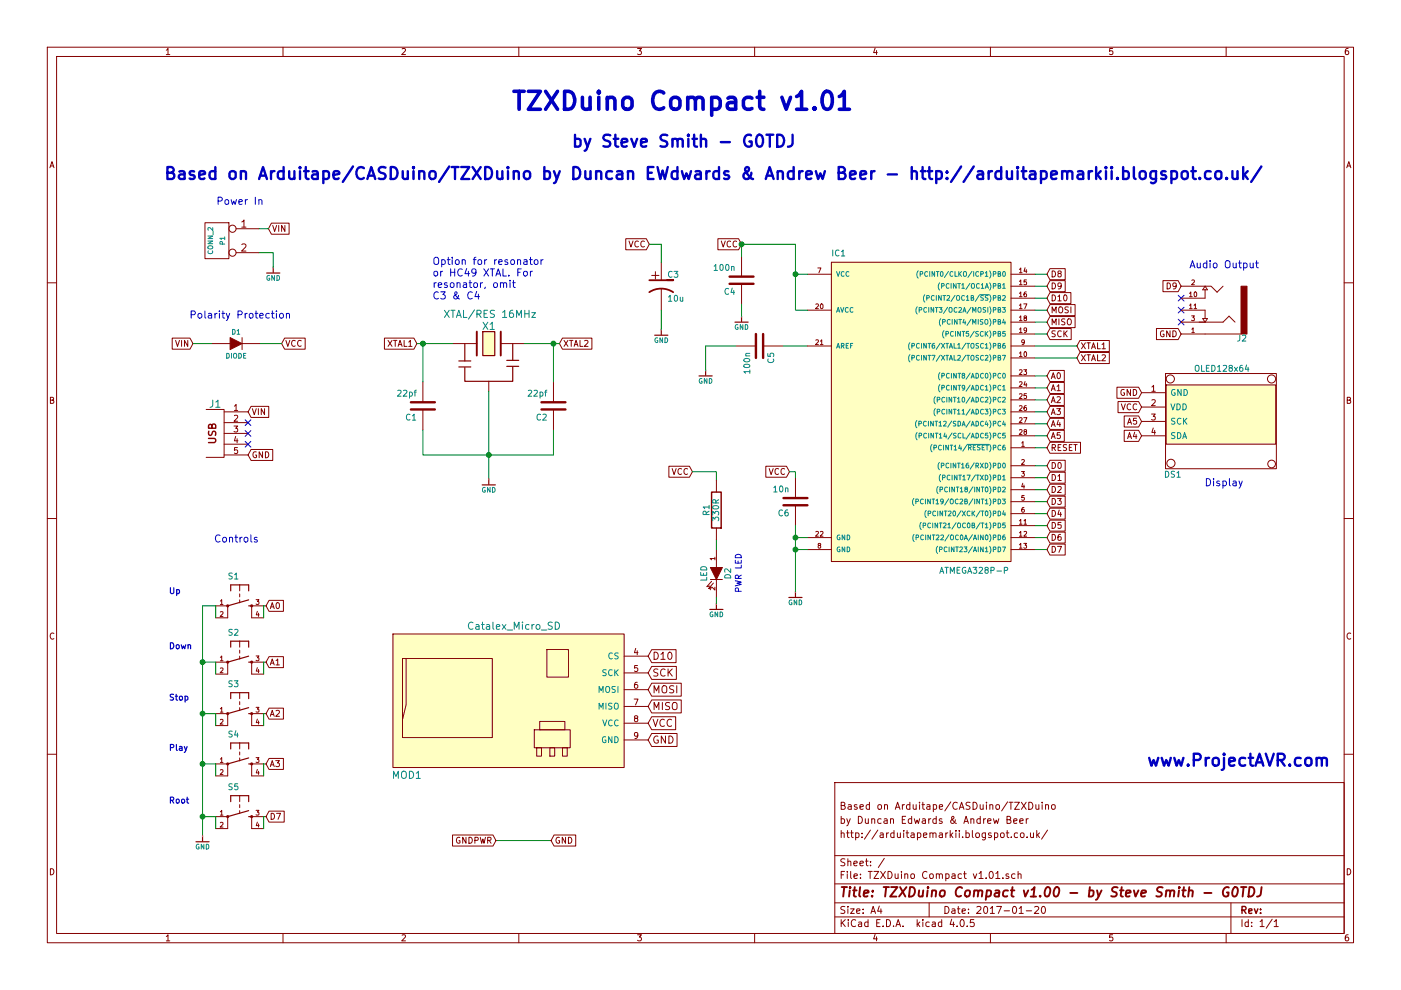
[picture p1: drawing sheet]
EESchema Schematic File Version 2
LIBS:TZXDuino Compact v1.01-rescue
LIBS:TZXDuino Compact v1.00-rescue
LIBS:power
LIBS:device
LIBS:transistors
LIBS:conn
LIBS:linear
LIBS:regul
LIBS:74xx
LIBS:cmos4000
LIBS:adc-dac
LIBS:memory
LIBS:xilinx
LIBS:special
LIBS:microcontrollers
LIBS:dsp
LIBS:microchip
LIBS:analog_switches
LIBS:motorola
LIBS:texas
LIBS:intel
LIBS:audio
LIBS:interface
LIBS:digital-audio
LIBS:philips
LIBS:display
LIBS:cypress
LIBS:siliconi
LIBS:opto
LIBS:atmel
LIBS:contrib
LIBS:valves
LIBS:G0TDJ
LIBS:TZXDuino Compact v1.01-cache
EELAYER 25 0
EELAYER END
$Descr A4 11693 8268
encoding utf-8
Sheet 1 1
Title "TZXDuino Compact v1.00 - by Steve Smith - G0TDJ"
Date "2017-01-20"
Rev ""
Comp ""
Comment1 "http://arduitapemarkii.blogspot.co.uk/"
Comment2 "by Duncan Edwards & Andrew Beer"
Comment3 "Based on Arduitape/CASDuino/TZXDuino"
Comment4 ""
$EndDescr
$Comp
L ATMEGA328P-P IC1
U 1 1
P 7640 3390
F 0 "IC1" H 6940 4640 50  0000 L BNN
F 1 "ATMEGA328P-P" H 7840 1990 50  0000 L BNN
F 2 "G0TDJ:DIP-28_W7.62mm_Socket_LongPads_ZIF" H 7040 2040 50  0001 C CNN
F 3 "" H 7640 3390 60  0001 C CNN
	1    7640 3390
	1    0    0    -1  
$EndComp
$Comp
L C C5
U 1 1
P 6340 2890
F 0 "C5" H 6390 2990 50  0000 L CNN
F 1 "100n" H 6390 2790 50  0000 L CNN
F 2 "Capacitors_THT:C_Disc_D6.0mm_W2.5mm_P5.00mm" H 6340 2890 60  0001 C CNN
F 3 "" H 6340 2890 60  0001 C CNN
	1    6340 2890
	0    1    1    0   
$EndComp
$Comp
L C C4
U 1 1
P 6190 2340
F 0 "C4" H 6240 2440 50  0000 L CNN
F 1 "100n" H 6240 2240 50  0000 L CNN
F 2 "Capacitors_THT:C_Disc_D6.0mm_W2.5mm_P5.00mm" H 6190 2340 60  0001 C CNN
F 3 "" H 6190 2340 60  0001 C CNN
	1    6190 2340
	-1   0    0    1   
$EndComp
Text GLabel 6190 2040 0    50   Input ~ 0
VCC
Text GLabel 8990 2890 2    50   Input ~ 0
XTAL1
Text GLabel 8990 2990 2    50   Input ~ 0
XTAL2
$Comp
L C C6
U 1 1
P 6640 4190
F 0 "C6" H 6690 4290 50  0000 L CNN
F 1 "10n" H 6690 4090 50  0000 L CNN
F 2 "Capacitors_THT:C_Disc_D6.0mm_W2.5mm_P5.00mm" H 6640 4190 60  0001 C CNN
F 3 "" H 6640 4190 60  0001 C CNN
	1    6640 4190
	-1   0    0    1   
$EndComp
Text GLabel 6590 3940 0    50   Input ~ 0
VCC
Text GLabel 8740 2290 2    50   Input ~ 0
D8
Text GLabel 8740 2390 2    50   Input ~ 0
D9
Text GLabel 8740 2490 2    50   Input ~ 0
D10
Text GLabel 8740 2590 2    50   Input ~ 0
MOSI
Text GLabel 8740 2690 2    50   Input ~ 0
MISO
Text GLabel 8740 2790 2    50   Input ~ 0
SCK
Text GLabel 8740 3140 2    50   Input ~ 0
A0
Text GLabel 8740 3240 2    50   Input ~ 0
A1
Text GLabel 8740 3340 2    50   Input ~ 0
A2
Text GLabel 8740 3440 2    50   Input ~ 0
A3
Text GLabel 8740 3540 2    50   Input ~ 0
A4
Text GLabel 8740 3640 2    50   Input ~ 0
A5
Text GLabel 8740 3890 2    50   Input ~ 0
D0
Text GLabel 8740 3990 2    50   Input ~ 0
D1
Text GLabel 8740 4090 2    50   Input ~ 0
D2
Text GLabel 8740 4190 2    50   Input ~ 0
D3
Text GLabel 8740 4290 2    50   Input ~ 0
D4
Text GLabel 8740 4390 2    50   Input ~ 0
D5
Text GLabel 8740 4490 2    50   Input ~ 0
D6
Text GLabel 8740 4590 2    50   Input ~ 0
D7
$Comp
L GND #PWR01
U 1 1
P 6190 2640
F 0 "#PWR01" H 6190 2680 40  0001 C CNN
F 1 "GND" H 6190 2550 40  0000 C CNN
F 2 "" H 6190 2640 60  0001 C CNN
F 3 "" H 6190 2640 60  0001 C CNN
	1    6190 2640
	1    0    0    -1  
$EndComp
$Comp
L GND #PWR02
U 1 1
P 5890 3090
F 0 "#PWR02" H 5890 3130 40  0001 C CNN
F 1 "GND" H 5890 3000 40  0000 C CNN
F 2 "" H 5890 3090 60  0001 C CNN
F 3 "" H 5890 3090 60  0001 C CNN
	1    5890 3090
	1    0    0    -1  
$EndComp
$Comp
L GND #PWR03
U 1 1
P 6640 4940
F 0 "#PWR03" H 6640 4980 40  0001 C CNN
F 1 "GND" H 6640 4850 40  0000 C CNN
F 2 "" H 6640 4940 60  0001 C CNN
F 3 "" H 6640 4940 60  0001 C CNN
	1    6640 4940
	1    0    0    -1  
$EndComp
$Comp
L XTAL/RES X1
U 1 1
P 4080 2870
F 0 "X1" H 4080 3020 60  0000 C CNN
F 1 "XTAL/RES 16MHz" H 4090 3120 60  0000 C CNN
F 2 "G0TDJ:XTAL-RES_HC49-4H_Vertical" H 4080 2870 60  0001 C CNN
F 3 "" H 4080 2870 60  0001 C CNN
	1    4080 2870
	1    0    0    -1  
$EndComp
$Comp
L C C1
U 1 1
P 3530 3390
F 0 "C1" H 3580 3490 50  0000 L CNN
F 1 "22pf" H 3580 3290 50  0000 L CNN
F 2 "Capacitors_THT:C_Disc_D5.0mm_W2.5mm_P2.50mm" H 3530 3390 60  0001 C CNN
F 3 "" H 3530 3390 60  0001 C CNN
	1    3530 3390
	-1   0    0    1   
$EndComp
$Comp
L C C2
U 1 1
P 4620 3390
F 0 "C2" H 4670 3490 50  0000 L CNN
F 1 "22pf" H 4670 3290 50  0000 L CNN
F 2 "Capacitors_THT:C_Disc_D5.0mm_W2.5mm_P2.50mm" H 4620 3390 60  0001 C CNN
F 3 "" H 4620 3390 60  0001 C CNN
	1    4620 3390
	-1   0    0    1   
$EndComp
Text GLabel 4670 2870 2    50   Input ~ 0
XTAL2
Text GLabel 3480 2870 0    50   Input ~ 0
XTAL1
$Comp
L GND #PWR04
U 1 1
P 5520 2750
F 0 "#PWR04" H 5520 2790 40  0001 C CNN
F 1 "GND" H 5520 2660 40  0000 C CNN
F 2 "" H 5520 2750 60  0001 C CNN
F 3 "" H 5520 2750 60  0001 C CNN
	1    5520 2750
	1    0    0    -1  
$EndComp
Text GLabel 5420 2040 0    50   Input ~ 0
VCC
$Comp
L LED D2
U 1 1
P 5980 4790
F 0 "D2" H 5980 4890 50  0000 C CNN
F 1 "LED" H 5980 4690 50  0000 C CNN
F 2 "LEDs:LED_D3.0mm" H 5980 4790 60  0001 C CNN
F 3 "" H 5980 4790 60  0001 C CNN
	1    5980 4790
	0    1    1    0   
$EndComp
$Comp
L R R1
U 1 1
P 5980 4260
F 0 "R1" V 6060 4260 50  0000 C CNN
F 1 "330R" V 5980 4260 50  0000 C CNN
F 2 "Resistors_THT:R_Axial_DIN0309_L9.0mm_D3.2mm_P12.70mm_Horizontal" H 5980 4260 60  0001 C CNN
F 3 "" H 5980 4260 60  0001 C CNN
	1    5980 4260
	-1   0    0    1   
$EndComp
Text GLabel 5780 3940 0    50   Input ~ 0
VCC
$Comp
L GND #PWR05
U 1 1
P 5980 5040
F 0 "#PWR05" H 5980 5080 40  0001 C CNN
F 1 "GND" H 5980 4950 40  0000 C CNN
F 2 "" H 5980 5040 60  0001 C CNN
F 3 "" H 5980 5040 60  0001 C CNN
	1    5980 5040
	1    0    0    -1  
$EndComp
$Comp
L CP1 C3
U 1 1
P 5520 2390
F 0 "C3" H 5570 2490 50  0000 L CNN
F 1 "10u" H 5570 2290 50  0000 L CNN
F 2 "Capacitors_THT:CP_Radial_D6.3mm_P2.50mm" H 5520 2390 60  0001 C CNN
F 3 "" H 5520 2390 60  0001 C CNN
	1    5520 2390
	1    0    0    -1  
$EndComp
Text Notes 6200 4950 1    50   ~ 0
PWR LED
Text GLabel 2350 2870 2    50   Input ~ 0
VCC
Text GLabel 1610 2870 0    50   Input ~ 0
VIN
$Comp
L CONN_2 P1
U 1 1
P 1810 2010
F 0 "P1" V 1760 2010 40  0000 C CNN
F 1 "CONN_2" V 1860 2010 40  0000 C CNN
F 2 "Pin_Headers:Pin_Header_Straight_1x02_Pitch2.54mm" H 1810 2010 60  0001 C CNN
F 3 "" H 1810 2010 60  0001 C CNN
	1    1810 2010
	-1   0    0    -1  
$EndComp
$Comp
L GND #PWR06
U 1 1
P 2280 2230
F 0 "#PWR06" H 2280 2270 40  0001 C CNN
F 1 "GND" H 2280 2140 40  0000 C CNN
F 2 "" H 2280 2230 60  0001 C CNN
F 3 "" H 2280 2230 60  0001 C CNN
	1    2280 2230
	1    0    0    -1  
$EndComp
Text GLabel 2240 1910 2    50   Input ~ 0
VIN
Text Notes 2200 1720 2    60   ~ 0
Power In
Text Notes 3610 2510 0    60   ~ 0
Option for resonator\nor HC49 XTAL. For\nresonator, omit\nC3 & C4
Wire Wire Line
	6640 4390 6640 4940
Wire Wire Line
	6740 4590 6640 4590
Connection ~ 6640 4590
Wire Wire Line
	6740 2290 6640 2290
Wire Wire Line
	6640 2040 6640 2590
Wire Wire Line
	6640 2590 6740 2590
Connection ~ 6640 2290
Wire Wire Line
	6740 2890 6540 2890
Wire Wire Line
	6140 2890 5890 2890
Wire Wire Line
	6190 2540 6190 2640
Wire Wire Line
	6640 2040 6190 2040
Connection ~ 6190 2040
Wire Wire Line
	6190 2040 6190 2140
Wire Wire Line
	8640 3740 8740 3740
Wire Wire Line
	8640 2890 8990 2890
Wire Wire Line
	8640 2990 8990 2990
Connection ~ 6640 4490
Wire Wire Line
	6640 3990 6640 3940
Wire Wire Line
	6640 3940 6590 3940
Wire Wire Line
	8640 2290 8740 2290
Wire Wire Line
	8640 2390 8740 2390
Wire Wire Line
	8640 2490 8740 2490
Wire Wire Line
	8640 3140 8740 3140
Wire Wire Line
	8640 3240 8740 3240
Wire Wire Line
	8640 3340 8740 3340
Wire Wire Line
	8640 3440 8740 3440
Wire Wire Line
	8640 3540 8740 3540
Wire Wire Line
	8640 3640 8740 3640
Wire Wire Line
	8640 3890 8740 3890
Wire Wire Line
	8640 3990 8740 3990
Wire Wire Line
	8640 4090 8740 4090
Wire Wire Line
	8640 4190 8740 4190
Wire Wire Line
	8640 4290 8740 4290
Wire Wire Line
	8640 4390 8740 4390
Wire Wire Line
	8640 4490 8740 4490
Wire Wire Line
	8640 4590 8740 4590
Wire Wire Line
	4380 2870 4670 2870
Wire Wire Line
	4620 2870 4620 3190
Wire Wire Line
	3480 2870 3780 2870
Wire Wire Line
	3530 2870 3530 3190
Wire Wire Line
	3530 3590 3530 3800
Wire Wire Line
	3530 3800 4620 3800
Connection ~ 4080 3800
Wire Wire Line
	4620 3800 4620 3590
Connection ~ 4620 2870
Connection ~ 3530 2870
Wire Wire Line
	5520 2750 5520 2590
Wire Wire Line
	5520 2040 5520 2190
Wire Wire Line
	5420 2040 5520 2040
Wire Wire Line
	5980 4010 5980 3940
Wire Wire Line
	5980 3940 5780 3940
Wire Wire Line
	5980 4510 5980 4590
Wire Wire Line
	5980 4990 5980 5040
Wire Wire Line
	1610 2870 1770 2870
Wire Wire Line
	2170 2870 2350 2870
Wire Wire Line
	2280 2230 2280 2110
Wire Wire Line
	2280 2110 2160 2110
Wire Wire Line
	2160 1910 2240 1910
Wire Wire Line
	8640 2790 8740 2790
Wire Wire Line
	8640 2690 8740 2690
Wire Wire Line
	8640 2590 8740 2590
Wire Wire Line
	5890 2890 5890 3090
Wire Wire Line
	6740 4490 6640 4490
Wire Wire Line
	4080 3270 4080 4000
$Comp
L GND #PWR07
U 1 1
P 4080 4000
F 0 "#PWR07" H 4080 4040 40  0001 C CNN
F 1 "GND" H 4080 3910 40  0000 C CNN
F 2 "" H 4080 4000 60  0001 C CNN
F 3 "" H 4080 4000 60  0001 C CNN
	1    4080 4000
	1    0    0    -1  
$EndComp
Text Notes 7120 930  2    150  ~ 30
TZXDuino Compact v1.01
Text Notes 11100 6410 2    100  ~ 20
www.ProjectAVR.com
Text Notes 6640 1240 2    100  ~ 20
by Steve Smith - G0TDJ
Text Notes 10540 1510 2    100  ~ 20
Based on Arduitape/CASDuino/TZXDuino by Duncan EWdwards & Andrew Beer - http://arduitapemarkii.blogspot.co.uk/
Text Notes 1410 4970 0    50   ~ 10
Up
Text Notes 1410 5430 0    50   ~ 10
Down
Text Notes 1410 5860 0    50   ~ 10
Stop
Text Notes 1410 6280 0    50   ~ 10
Play
Text Notes 1410 6720 0    50   ~ 10
Root
$Comp
L OLED128x64 DS1
U 1 1
P 10180 3480
F 0 "DS1" H 9790 3000 50  0000 C CNN
F 1 "OLED128x64" H 10200 3885 50  0000 C CNN
F 2 "G0TDJ:OLED128x64_I2C" H 10210 3390 50  0001 C CNN
F 3 "" H 10210 3390 50  0001 C CNN
	1    10180 3480
	1    0    0    -1  
$EndComp
Text GLabel 9530 3280 0    50   Input ~ 0
GND
Text GLabel 9530 3400 0    50   Input ~ 0
VCC
Text GLabel 9530 3520 0    50   Input ~ 0
A5
Text GLabel 9530 3640 0    50   Input ~ 0
A4
Text GLabel 5410 6040 2    60   Input ~ 0
VCC
Text GLabel 5410 6180 2    60   Input ~ 0
GND
Text GLabel 5410 5900 2    60   Input ~ 0
MISO
Text GLabel 5410 5760 2    60   Input ~ 0
MOSI
Text GLabel 5410 5620 2    60   Input ~ 0
SCK
Text GLabel 5410 5480 2    60   Input ~ 0
D10
$Comp
L DIODE D1
U 1 1
P 1970 2870
F 0 "D1" H 1970 2970 40  0000 C CNN
F 1 "DIODE" H 1970 2770 40  0000 C CNN
F 2 "G0TDJ:1N4001_Diode_Case_59-10_Axial" H 1970 2870 60  0001 C CNN
F 3 "" H 1970 2870 60  0001 C CNN
	1    1970 2870
	1    0    0    -1  
$EndComp
Text Notes 2430 2670 2    60   ~ 0
Polarity Protection
$Comp
L USB_MINI J1
U 1 1
P 1870 3620
F 0 "J1" H 1795 3870 60  0000 C CNN
F 1 "USB_MINI" H 1920 3320 60  0001 C CNN
F 2 "G0TDJ:USB-MINI-B-SMD" H 1870 3620 60  0001 C CNN
F 3 "" H 1795 3870 60  0001 C CNN
F 4 "VCC" H 2190 3795 50  0001 C CNN "VCC"
F 5 "D-" H 2170 3705 50  0001 C CNN "Data+"
F 6 "D+" H 2170 3620 50  0001 C CNN "Data-"
F 7 "ID" H 2150 3530 50  0001 C CNN "ID"
F 8 "GND" H 2185 3435 50  0001 C CNN "Ground"
	1    1870 3620
	1    0    0    -1  
$EndComp
Text GLabel 2070 3440 2    50   Input ~ 0
VIN
Text GLabel 2070 3800 2    50   Input ~ 0
GND
NoConn ~ 2070 3530
NoConn ~ 2070 3620
NoConn ~ 2070 3710
$Comp
L TAC_SWITCH S1
U 1 1
P 2000 5060
F 0 "S1" H 1900 5310 50  0000 L CNN
F 1 "TAC_SWITCH" H 1775 4900 50  0001 L CNN
F 2 "G0TDJ:TACTILE-PTH" H 2000 5060 60  0001 C CNN
F 3 "" H 2000 5060 50  0001 L CNN
	1    2000 5060
	1    0    0    -1  
$EndComp
$Comp
L TAC_SWITCH S2
U 1 1
P 2000 5530
F 0 "S2" H 1900 5780 50  0000 L CNN
F 1 "TAC_SWITCH" H 1775 5370 50  0001 L CNN
F 2 "G0TDJ:TACTILE-PTH" H 2000 5530 60  0001 C CNN
F 3 "" H 2000 5530 50  0001 L CNN
	1    2000 5530
	1    0    0    -1  
$EndComp
$Comp
L TAC_SWITCH S3
U 1 1
P 2000 5960
F 0 "S3" H 1900 6210 50  0000 L CNN
F 1 "TAC_SWITCH" H 1775 5800 50  0001 L CNN
F 2 "G0TDJ:TACTILE-PTH" H 2000 5960 60  0001 C CNN
F 3 "" H 2000 5960 50  0001 L CNN
	1    2000 5960
	1    0    0    -1  
$EndComp
$Comp
L TAC_SWITCH S4
U 1 1
P 2000 6380
F 0 "S4" H 1900 6630 50  0000 L CNN
F 1 "TAC_SWITCH" H 1775 6220 50  0001 L CNN
F 2 "G0TDJ:TACTILE-PTH" H 2000 6380 60  0001 C CNN
F 3 "" H 2000 6380 50  0001 L CNN
	1    2000 6380
	1    0    0    -1  
$EndComp
$Comp
L TAC_SWITCH S5
U 1 1
P 2000 6820
F 0 "S5" H 1900 7070 50  0000 L CNN
F 1 "TAC_SWITCH" H 1775 6660 50  0001 L CNN
F 2 "G0TDJ:TACTILE-PTH" H 2000 6820 60  0001 C CNN
F 3 "" H 2000 6820 50  0001 L CNN
	1    2000 6820
	1    0    0    -1  
$EndComp
Wire Wire Line
	1800 5060 1800 5160
Wire Wire Line
	2200 5060 2200 5160
Wire Wire Line
	1800 5530 1800 5630
Wire Wire Line
	2200 5530 2200 5630
Wire Wire Line
	1800 5960 1800 6060
Wire Wire Line
	2200 5960 2200 6060
Wire Wire Line
	1800 6380 1800 6480
Wire Wire Line
	2200 6380 2200 6480
Wire Wire Line
	1800 6820 1800 6920
Wire Wire Line
	2200 6820 2200 6920
Wire Wire Line
	2200 6820 2220 6820
Text GLabel 2220 6820 2    50   Input ~ 0
D7
Wire Wire Line
	2200 6380 2220 6380
Wire Wire Line
	2200 5960 2220 5960
Wire Wire Line
	2200 5530 2220 5530
Wire Wire Line
	2200 5060 2220 5060
Wire Wire Line
	1800 5530 1690 5530
Wire Wire Line
	1690 5060 1690 6980
Wire Wire Line
	1800 6820 1690 6820
Connection ~ 1690 6820
Wire Wire Line
	1800 6380 1690 6380
Connection ~ 1690 6380
Wire Wire Line
	1800 5960 1690 5960
Connection ~ 1690 5960
$Comp
L GND #PWR08
U 1 1
P 1690 6980
F 0 "#PWR08" H 1690 7020 40  0001 C CNN
F 1 "GND" H 1690 6890 40  0000 C CNN
F 2 "" H 1690 6980 60  0001 C CNN
F 3 "" H 1690 6980 60  0001 C CNN
	1    1690 6980
	1    0    0    -1  
$EndComp
Text GLabel 2220 6380 2    50   Input ~ 0
A3
Text GLabel 2220 5960 2    50   Input ~ 0
A2
Text GLabel 2220 5530 2    50   Input ~ 0
A1
Text GLabel 2220 5060 2    50   Input ~ 0
A0
Text Notes 2160 4540 2    60   ~ 0
Controls
Wire Wire Line
	1800 5060 1690 5060
Connection ~ 1690 5530
Wire Wire Line
	4140 7020 4600 7020
Text GLabel 4600 7020 2    50   Input ~ 0
GND
Text GLabel 4140 7020 0    50   Input ~ 0
GNDPWR
Text GLabel 8740 3740 2    50   Input ~ 0
RESET
$Comp
L Catalex_Micro_SD MOD1
U 1 1
P 4290 5850
F 0 "MOD1" H 3395 5230 60  0000 C CNN
F 1 "Catalex_Micro_SD" H 4290 6475 60  0000 C CNN
F 2 "G0TDJ:Catalex_Micro-SD_Module" H 4785 5850 60  0001 C CNN
F 3 "" H 4785 5850 60  0001 C CNN
	1    4290 5850
	1    0    0    -1  
$EndComp
Text GLabel 9860 2790 0    50   Input ~ 0
GND
Text GLabel 9860 2390 0    50   Input ~ 0
D9
Text Notes 10510 2250 2    60   ~ 0
Audio Output
NoConn ~ 9860 2490
Text Notes 10380 4070 2    60   ~ 0
Display
NoConn ~ 9860 2590
NoConn ~ 9860 2690
$Comp
L 35RAPC4BHN2-RESCUE-TZXDuino_Compact_v1.01 J2
U 1 1
P 10160 2590
F 0 "J2" H 9910 2830 50  0000 L CNN
F 1 "35RAPC4BHN2" H 9915 2335 50  0001 L CNN
F 2 "G0TDJ:3.5-AUDIO-JACK-KIT" H 9690 2910 50  0001 L CNN
F 3 "Good" V 10005 2410 50  0001 L CNN
F 4 "35RAPC4BHN2" H 10855 3025 50  0001 L CNN "MP"
	1    10160 2590
	-1   0    0    1   
$EndComp
$EndSCHEMATC
